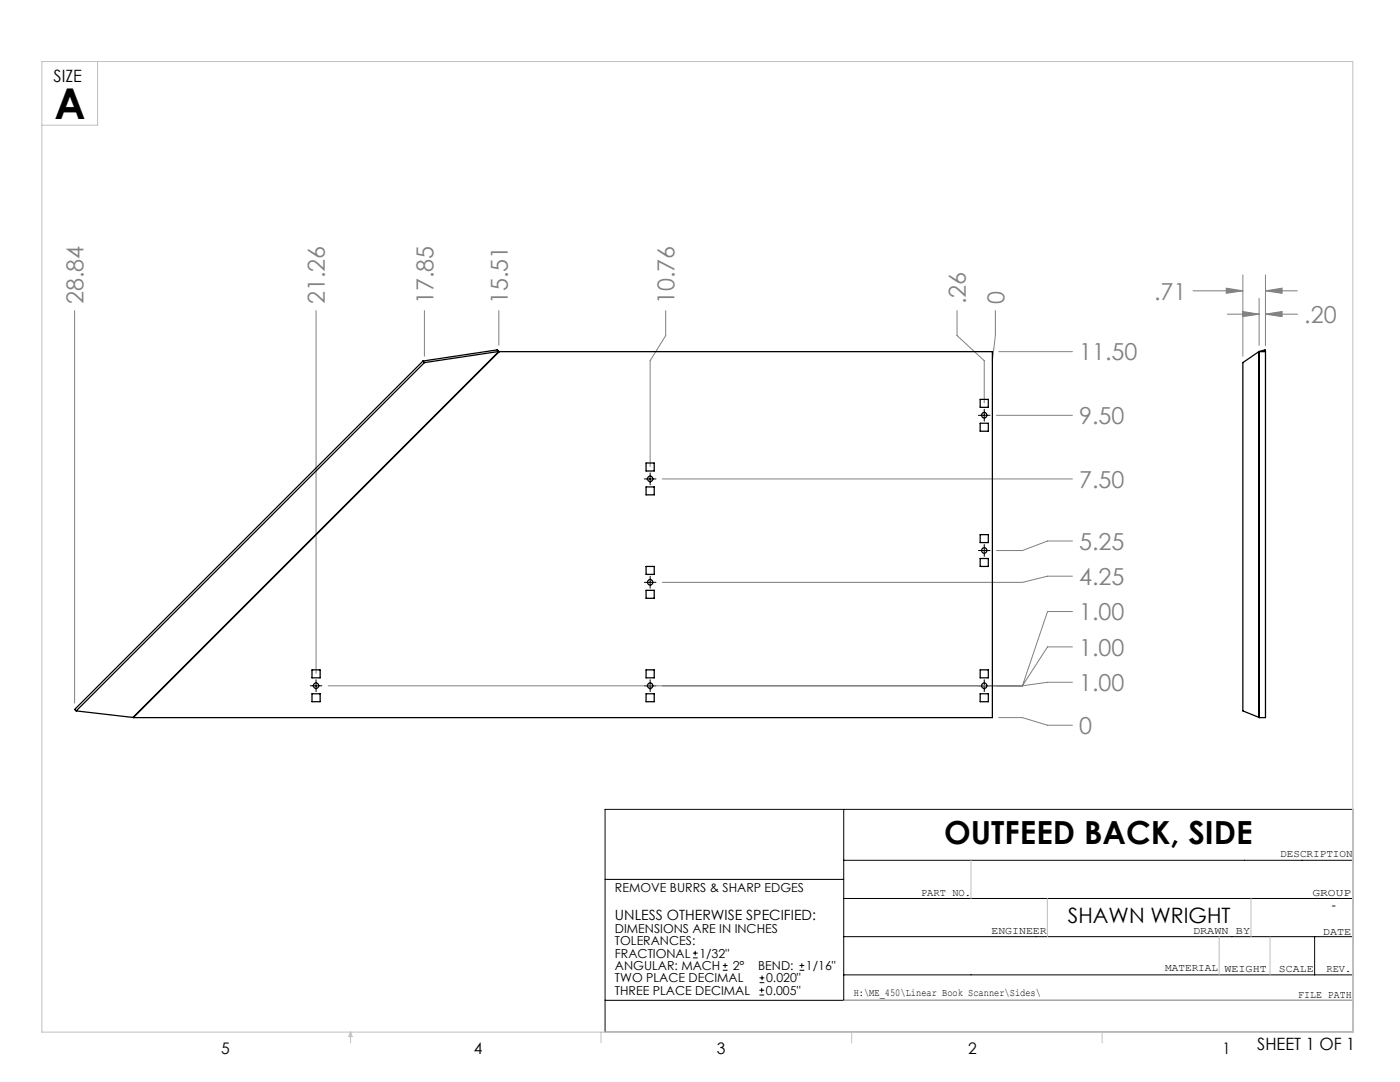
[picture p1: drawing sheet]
<svg xmlns="http://www.w3.org/2000/svg" width="279mm" height="216mm" viewBox="0 0 279 216" stroke-linecap="round" stroke-linejoin="round" font-family="sans-serif">
<g fill="none" stroke="#000" stroke-width=".2">
<path d="M128.6 95.6h2.3M129.8 94.4v2.3M195.3 82.9h2.3M196.4 81.7v2.3M128.6 116.2h2.3M129.8 115v2.4M195.3 109.9h2.3M196.4 108.7v2.3M61.9 136.8h2.3M63.1 135.6v2.4M128.6 136.8h2.3M129.8 135.6v2.4"/>
<path d="M195.3 136.8h2.3M196.4 135.6v2.4M120.8 161.5h149.2v44.5h-149.2zM120.8 175.5h47.6M168.4 179.3h101.6M168.4 161.5v38.1M168.4 171.7h101.6M120.8 199.6h149.2M138.3 191.1h.9M138.3 190.2h.9M138.7 189.7v.9M144.3 193.6h.9"/>
<path d="M144.3 192.7h.9M144.7 192.2v.9M151.6 198.5h.9M151.6 197.6h.9M151.6 196.1h.9M151.6 195.1h.9M152 197.1v.9M152.1 194.7v.9M159.6 193.6h.9M159.6 192.7h.9M160 192.2v.9M168.4 186.9h101.6"/>
<path d="M168.4 194.5h101.6M262.4 186.9v7.6"/>
</g>
<g fill="none" stroke="#808080" stroke-width=".2">
<path d="M238.1 58h9.9M244.7 57.5l3.3 .5-3.3 .5zM248 54.9v16.2M251.3 59.5v9.4M252.6 58l3.3-.5v1zM252.6 54.9v14M252.6 58h6.3M14.9 62v78.3M63.1 62v72.4M84.7 62v9.1M99.6 62v6.9M132.9 62v5l-3.1 5v21.1"/>
<path d="M191 62v5l5.4 5v8.4M198.6 62v5l-.6 5v-.6M199.3 70.2h14.7M244.9 62.7h6.4M248 62.2l3.3 .5-3.3 .5zM252.6 62.7l3.3-.5v1zM252.6 62.7h6.4M132.2 95.6h81.8M198.9 82.9h15.1M214 107.9h-4.9l-5.1 2h-5.1M214 115h-4.9l-5.1 1.2h-71.8M65.5 136.8h138.5"/>
<path d="M214 136.1h-4.9l-5.1 .7M214 122h-4.9l-5.1 14.8M214 129.1h-4.9l-5.1 7.7M199.3 143.2h4.7l5.1 1.5h4.9"/>
</g>
<g fill="none" stroke="#c0c0c0" stroke-width=".2">
<path d="M8.4 12.3h261.6v193.7h-261.6zM19.5 12.3v12.7h-11.1M193.8 171.7v7.6M209 179.3v7.6M249.7 179.3v7.6M168.4 199.6h101.6M243.3 186.9v7.6M253.5 186.9v7.6M70 206v2.1M70 206l.3 .8h-.7zM119.9 206v2.1M170 206v2.1"/>
<path d="M220 206v2.1"/>
</g>
<path d="M248 62.2l3.3 .5-3.3 .5zM252.6 62.7l3.3-.5v1zM244.7 57.5l3.3 .5-3.3 .5zM252.6 58l3.3-.5v1z" fill="#808080"/>
<g fill="none" stroke="#000" stroke-width=".25">
<path d="M84.4 72l-69.5 69.6 .3 .3M84.4 72l.3 .4M84.7 72.4l-69.5 69.5M99.2 69.8l-14.8 2.2M99.2 69.8l.4 .3M99.2 69.8l.4 .4M99.6 70.1l-14.9 2.3M99.6 70.1l-73.1 73.1M99.6 70.1v.1M99.6 70.2l-73 73M99.6 70.2h98.4v73h-171.4M195.6 79.7h1.6v1.6h-1.6z"/>
<path d="M251.3 70.1v73.1h1.3v-73M251.3 70.2h1.3M251.3 70.1l1.2-.3 .1 .4M251.3 70.1l-3.3 2.3v69.5l3.3 1.3M128.9 92.4h1.7v1.6h-1.7zM128.9 97.2h1.7v1.5h-1.7zM195.6 84.5h1.6v1.5h-1.6zM128.9 113h1.7v1.6h-1.7zM128.9 117.8h1.7v1.6h-1.7zM195.6 111.4h1.6v1.6h-1.6zM195.6 106.7h1.6v1.6h-1.6zM62.3 138.4h1.6v1.6h-1.6z"/>
<path d="M62.3 133.7h1.6v1.6h-1.6zM128.9 133.7h1.7v1.6h-1.7zM128.9 138.4h1.7v1.6h-1.7zM195.6 138.4h1.6v1.6h-1.6zM195.6 133.7h1.6v1.6h-1.6zM15.2 141.9l11.3 1.3M26.5 143.2h.1"/>
<circle cx="129.7" cy="95.5" r=".54"/>
<circle cx="196.4" cy="82.8" r=".54"/>
<circle cx="129.7" cy="116.2" r=".54"/>
<circle cx="196.4" cy="109.8" r=".54"/>
<circle cx="63.1" cy="136.8" r=".54"/>
<circle cx="129.7" cy="136.8" r=".54"/>
<circle cx="196.4" cy="136.8" r=".54"/>
</g>
<text font-size="8.5" x="10.9" y="23.8">A</text>
<text font-size="6.3" x="188.4" y="168.4">OUTFEED BACK, SIDE</text>
<g font-size="4.7" fill="#808080">
<text x="230.3" y="59.8">.71</text>
<text x="16.7" y="60.7" transform="rotate(-90 16.7 60.7)">28.84</text>
<text x="64.9" y="60.7" transform="rotate(-90 64.9 60.7)">21.26</text>
<text x="86.5" y="60.7" transform="rotate(-90 86.5 60.7)">17.85</text>
<text x="101.3" y="60.7" transform="rotate(-90 101.3 60.7)">15.51</text>
<text x="134.6" y="60.7" transform="rotate(-90 134.6 60.7)">10.76</text>
<text x="192.8" y="60.7" transform="rotate(-90 192.8 60.7)">.26</text>
<text x="200.4" y="60.7" transform="rotate(-90 200.4 60.7)">0</text>
<text x="260.3" y="64.4">.20</text>
<text x="215.4" y="71.9">11.50</text>
<text x="215.4" y="84.6">9.50</text>
<text x="215.4" y="97.3">7.50</text>
<text x="215.4" y="109.7">5.25</text>
<text x="215.4" y="116.7">4.25</text>
<text x="215.4" y="123.8">1.00</text>
<text x="215.4" y="130.8">1.00</text>
<text x="215.4" y="137.9">1.00</text>
<text x="215.4" y="146.4">0</text>
</g>
<text font-size="4.2" x="213.1" y="184.3">SHAWN WRIGHT</text>
<g font-size="3.4">
<text x="10.7" y="16.4">SIZE</text>
<text x="250.9" y="209.5">SHEET 1 OF 1</text>
</g>
<g font-size="3.2">
<text x="44.2" y="210.4">5</text>
<text x="94.6" y="210.3">4</text>
<text x="143.1" y="210.4">3</text>
<text x="193.2" y="210.3">2</text>
<text x="244" y="210.3">1</text>
</g>
<g font-size="2.8">
<text x="122.7" y="183.6">UNLESS OTHERWISE SPECIFIED:</text>
<text x="265.7" y="181.6">-</text>
</g>
<g font-size="2.5">
<text x="122.7" y="178">REMOVE BURRS &amp; SHARP EDGES</text>
<text x="122.7" y="186.2">DIMENSIONS ARE IN INCHES</text>
<text x="122.7" y="188.6">TOLERANCES:</text>
<text x="122.7" y="191.1">FRACTIONAL</text>
<text x="139.6" y="191.1">1/32&quot;</text>
<text x="122.7" y="193.6">ANGULAR: MACH</text>
<text x="122.7" y="196">TWO PLACE DECIMAL</text>
<text x="146.2" y="193.6">2°</text>
<text x="151.3" y="193.6">BEND:</text>
<text x="152.9" y="196">0.020&quot;</text>
<text x="160.8" y="193.6">1/16&quot;</text>
<text x="122.7" y="198.5">THREE PLACE DECIMAL</text>
<text x="152.8" y="198.5">0.005&quot;</text>
</g>
<g font-size="2.1">
<text x="255.5" y="171">DESCRIPTION</text>
<text x="183.8" y="178.8">PART NO.</text>
<text x="261.9" y="178.8">GROUP</text>
<text x="197.9" y="186.4">ENGINEER</text>
<text x="238.1" y="186.4">DRAWN BY</text>
<text x="264" y="186.5">DATE</text>
<text x="232.5" y="193.8">MATERIAL</text>
<text x="244.4" y="193.9">WEIGHT</text>
<text x="255.2" y="194">SCALE</text>
<text x="264.7" y="193.9">REV.</text>
<text x="170.4" y="198.7">H:\ME_450\Linear Book Scanner\Sides\</text>
<text x="259.1" y="199.1">FILE PATH</text>
</g>
</svg>
